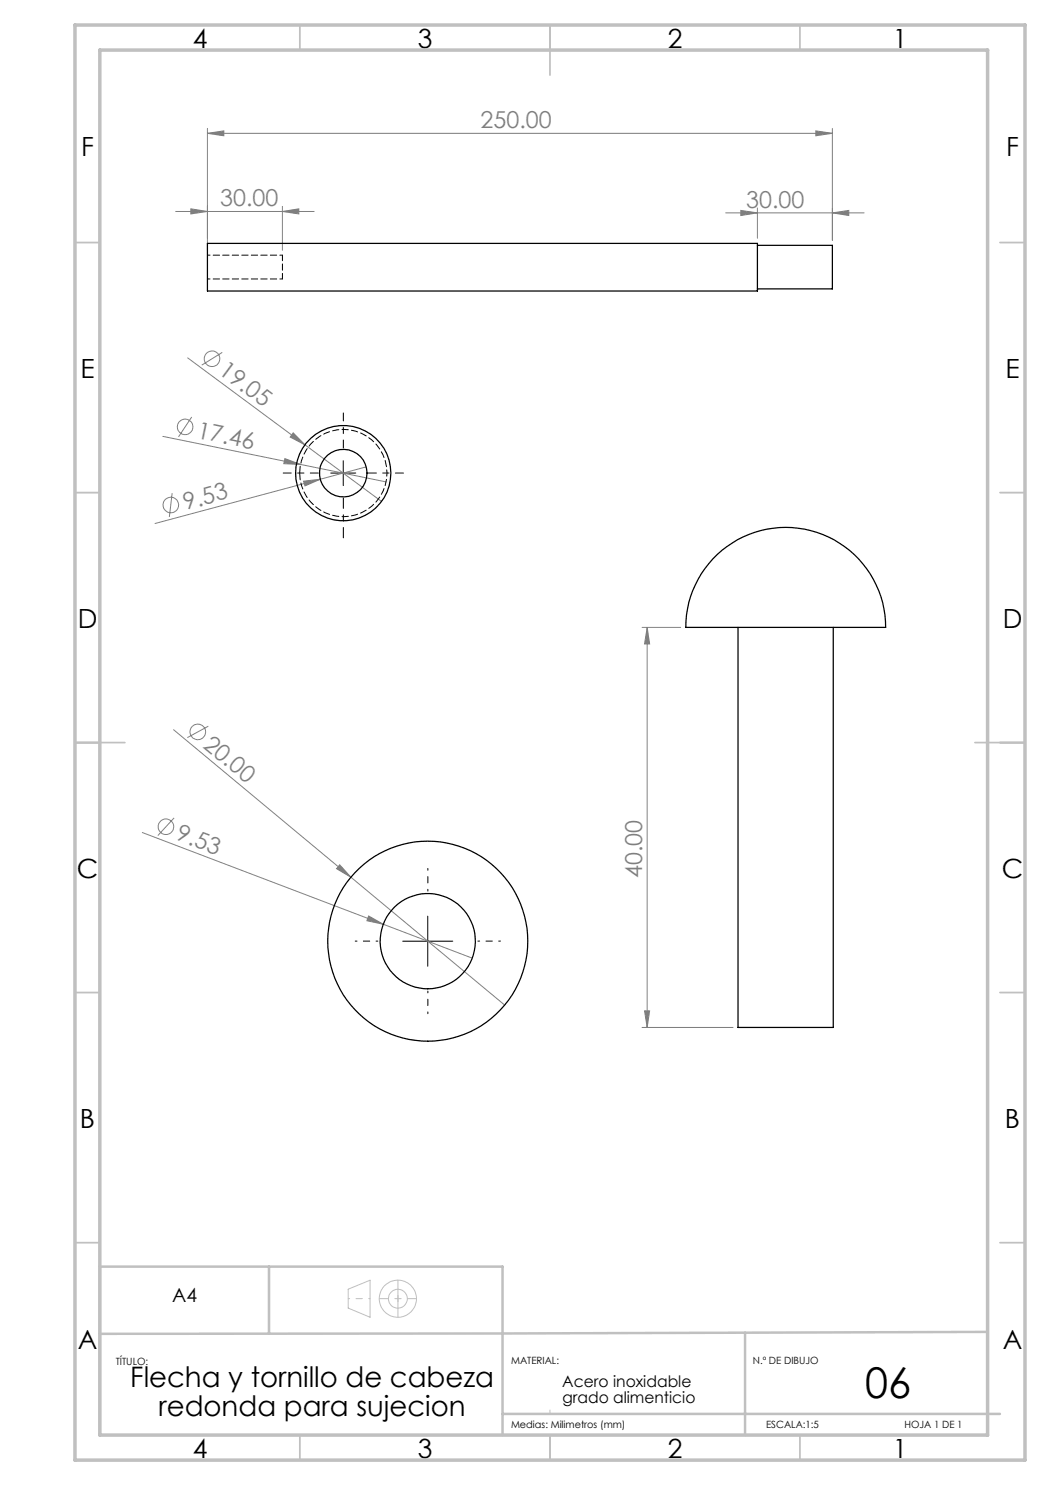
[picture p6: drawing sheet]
<svg xmlns="http://www.w3.org/2000/svg" width="210mm" height="297mm" viewBox="0 0 210 297" stroke-linecap="round" stroke-linejoin="round" font-family="sans-serif">
<g fill="none" stroke="#808080" stroke-width=".2">
<path d="M41.5 26.7l3.3-.5v1zM41.5 25.7v24.4M41.5 26.7h125M163.2 26.2l3.3 .5-3.3 .5zM166.5 25.7v22.4M35.1 42.3h27.7M38.2 41.8l3.3 .5-3.3 .5zM56.5 42.3l3.3-.5v1zM56.5 41.3v8.8M145.1 42.6h27.7M148.2 42.1l3.3 .5-3.3 .5zM151.5 41.6v6.1"/>
<path d="M166.5 42.6l3.3-.5v1zM37.5 71.6l23.5 17.4M44.4 70.5l-4 2.5M32.6 87.3l44.6 9.1M34.4 98.6l-.5 4.8M38.3 83.4l-2.6 4M57 91.7l3.1 1.2-3.3-.2zM58.6 86.6l2.4 2.4-3-1.6zM60.7 96.2l3.4-.4-3.1 1.4zM61 89l15.3 11.3M73.2 93.4l-42.2 11.3M128.4 125.5h7.7"/>
<path d="M129.4 125.5l.5 3.3h-1zM129.4 125.5v80M34.7 145.9l35.5 29.5M41.7 145.2l-4.2 2.3M28.5 166.5l65.9 25.1M34.8 163.6l-3.2 3.5M67.9 173l2.3 2.4-2.9-1.7zM70.2 175.4l30.7 25.6M73.7 183.2l3 1.7-3.3-.8zM128.4 205.5h18.2M128.9 202.2h1l-.5 3.3z"/>
<circle cx="42.4" cy="71.7" r="1.56"/>
<circle cx="37" cy="85.4" r="1.56"/>
<circle cx="34.2" cy="101" r="1.56"/>
<circle cx="39.6" cy="146.4" r="1.56"/>
<circle cx="33.2" cy="165.3" r="1.56"/>
</g>
<g fill="none" stroke="#c0c0c0" stroke-width=".2">
<path d="M69.6 257.8l4.4-1.8v7.5l-4.4-1.9zM110 282v.8"/>
<circle cx="79.6" cy="259.7" r="3.7"/>
<circle cx="79.6" cy="259.7" r="1.89"/>
</g>
<path d="M85.6 178.2v-4.5M75.6 188.2h-4.6M85.6 198.2v4.5M95.6 188.2h4.5" fill="none" stroke="#000" stroke-width=".2" stroke-dasharray="15.2 1.3 1.3 1.3" stroke-dashoffset="14.9"/>
<path d="M63.7 94.6h-7.1M68.7 89.6v-7M73.7 94.6h7" fill="none" stroke="#000" stroke-width=".2" stroke-dasharray="15.2 1.3 1.3 1.3" stroke-dashoffset="13.6"/>
<path d="M68.7 99.6v8" fill="none" stroke="#000" stroke-width=".2" stroke-dasharray="15.2 1.3 1.3 1.3" stroke-dashoffset="13.2"/>
<path d="M66.1 94.6h5.1M68.7 92.1v5M80.5 188.2h10.1M85.5 183.2v10" fill="none" stroke="#000" stroke-width=".2"/>
<path d="M75.9 259.7h7.4M79.6 263.4v-7.4" fill="none" stroke="#c0c0c0" stroke-width=".2" stroke-dasharray="15.2 1.3 1.3 1.3" stroke-dashoffset="13.4"/>
<path d="M79.6 257.8v3.8" fill="none" stroke="#c0c0c0" stroke-width=".2" stroke-dasharray="15.2 1.3 1.3 1.3"/>
<path d="M74 259.7h-4.3" fill="none" stroke="#c0c0c0" stroke-width=".2" stroke-dasharray="15.2 1.3 1.3 1.3" stroke-dashoffset="15"/>
<g fill="none" stroke="#c0c0c0" stroke-width=".35">
<path d="M60 5v5M110 5v10M160 5v5M15 48.5h5M200 48.5h5M15 98.5h5M200 98.5h5M15 148.5h10M195 148.5h10M15 198.5h5M200 198.5h5M15 248.5h5"/>
<path d="M200 248.5h5M60 287v5M110 287v5M160 287v5"/>
</g>
<path d="M53.8 253.3v13.4M149 266.6v20.4M197.5 266.4l-97 .3-80.5 .1M20 287v-33.7h80.5v33.7M100.5 282.8h99.5" fill="none" stroke="#c0c0c0" stroke-width=".5"/>
<path d="M15 5h190v287h-190zM20 10h177.5v277h-177.5z" fill="none" stroke="#c0c0c0" stroke-width=".7"/>
<g fill="#808080">
<path d="M67.9 173l2.3 2.4-2.9-1.7z"/>
<path d="M58.6 86.6l2.4 2.4-3-1.6z"/>
<path d="M73.7 183.2l3 1.7-3.3-.8z"/>
<path d="M57 91.7l3.1 1.2-3.3-.2z"/>
<path d="M60.7 96.2l3.4-.4-3.1 1.4z"/>
<path d="M163.2 26.2l3.3 .5-3.3 .5zM41.5 26.7l3.3-.5v1zM56.5 42.3l3.3-.5v1zM38.2 41.8l3.3 .5-3.3 .5z"/>
<path d="M148.2 42.1l3.3 .5-3.3 .5zM166.5 42.6l3.3-.5v1z"/>
<path d="M128.9 202.2h1l-.5 3.3zM129.4 125.5l.5 3.3h-1z"/>
</g>
<g fill="none" stroke="#000" stroke-width=".25">
<path d="M41.5 48.7h110v9.5h-110zM151.5 49.1h15v8.7h-15M142.6 111.8a20 20 0 0 1 21.9-4.9 20 20 0 0 1 12.6 18.6h-39.9a19.5 19.5 0 0 1 5.4-13.7zM147.6 125.5v80h19.1v-80"/>
<circle cx="68.6" cy="94.6" r="9.5"/>
<circle cx="68.7" cy="94.6" r="4.8"/>
<circle cx="85.5" cy="188.2" r="20"/>
<circle cx="85.5" cy="188.2" r="9.5"/>
</g>
<path d="M56.5 55.8v-4.8" fill="none" stroke="#000" stroke-width=".2" stroke-dasharray="1.3 .6" stroke-dashoffset=".2"/>
<path d="M41.5 55.8h15M56.5 51h-15" fill="none" stroke="#000" stroke-width=".2" stroke-dasharray="1.3 .6" stroke-dashoffset=".8"/>
<path d="M59.9 94.6a8.7 8.7 0 0 1 12.8-7.8 8.7 8.7 0 0 1 1 14.9 8.7 8.7 0 0 1-13.7-5.8l-.1-1.3" fill="none" stroke="#000" stroke-width=".2" stroke-dasharray="1.3 .6" stroke-dashoffset="-.1"/>
<text font-size="8.5" x="173" y="279.6">06</text>
<g font-size="5.6">
<text x="26.1" y="277.5">Flecha y tornillo de cabeza</text>
<text x="31.7" y="283.1">redonda para sujecion</text>
</g>
<g font-size="5.3">
<text x="38.5" y="9.5">4</text>
<text x="83.5" y="9.5">3</text>
<text x="133.6" y="9.5">2</text>
<text x="178.6" y="9.5">1</text>
<text x="16.2" y="31.3">F</text>
<text x="201.2" y="31.3">F</text>
<text x="16.1" y="75.5">E</text>
<text x="201.1" y="75.5">E</text>
<text x="15.5" y="125.5">D</text>
<text x="200.5" y="125.5">D</text>
<text x="15.4" y="175.5">C</text>
<text x="200.4" y="175.5">C</text>
<text x="16" y="225.5">B</text>
<text x="201" y="225.5">B</text>
<text x="15.5" y="269.8">A</text>
<text x="200.5" y="269.8">A</text>
<text x="38.5" y="291.5">4</text>
<text x="83.5" y="291.5">3</text>
<text x="133.6" y="291.5">2</text>
<text x="178.6" y="291.5">1</text>
</g>
<g font-size="4.7" fill="#808080">
<text x="96.1" y="25.6">250.00</text>
<text x="44.1" y="41.3">30.00</text>
<text x="149.2" y="41.6">30.00</text>
<text x="43.5" y="74.6" transform="rotate(37 43.5 74.6)">19.05</text>
<text x="39.2" y="87.6" transform="rotate(11 39.2 87.6)">17.46</text>
<text x="37.1" y="102" transform="rotate(-15 37.1 102)">9.53</text>
<text x="40.5" y="149.3" transform="rotate(40 40.5 149.3)">20.00</text>
<text x="35" y="167.8" transform="rotate(21 35 167.8)">9.53</text>
<text x="128.4" y="175.6" transform="rotate(-90 128.4 175.6)">40.00</text>
</g>
<text font-size="3.9" x="34.4" y="260.4">A4</text>
<g font-size="3.2">
<text x="112.5" y="277.4">Acero inoxidable</text>
<text x="112.5" y="280.6">grado alimenticio</text>
</g>
<g font-size="2">
<text x="23.2" y="273">TÍTULO:</text>
<text x="102.2" y="272.9">MATERIAL:</text>
<text x="150.6" y="272.9">N.º DE DIBUJO</text>
<text x="102.2" y="285.6">Medias: Milimetros (mm)</text>
<text x="153.2" y="285.6">ESCALA:1:5</text>
<text x="180.9" y="285.6">HOJA 1 DE 1</text>
</g>
</svg>
